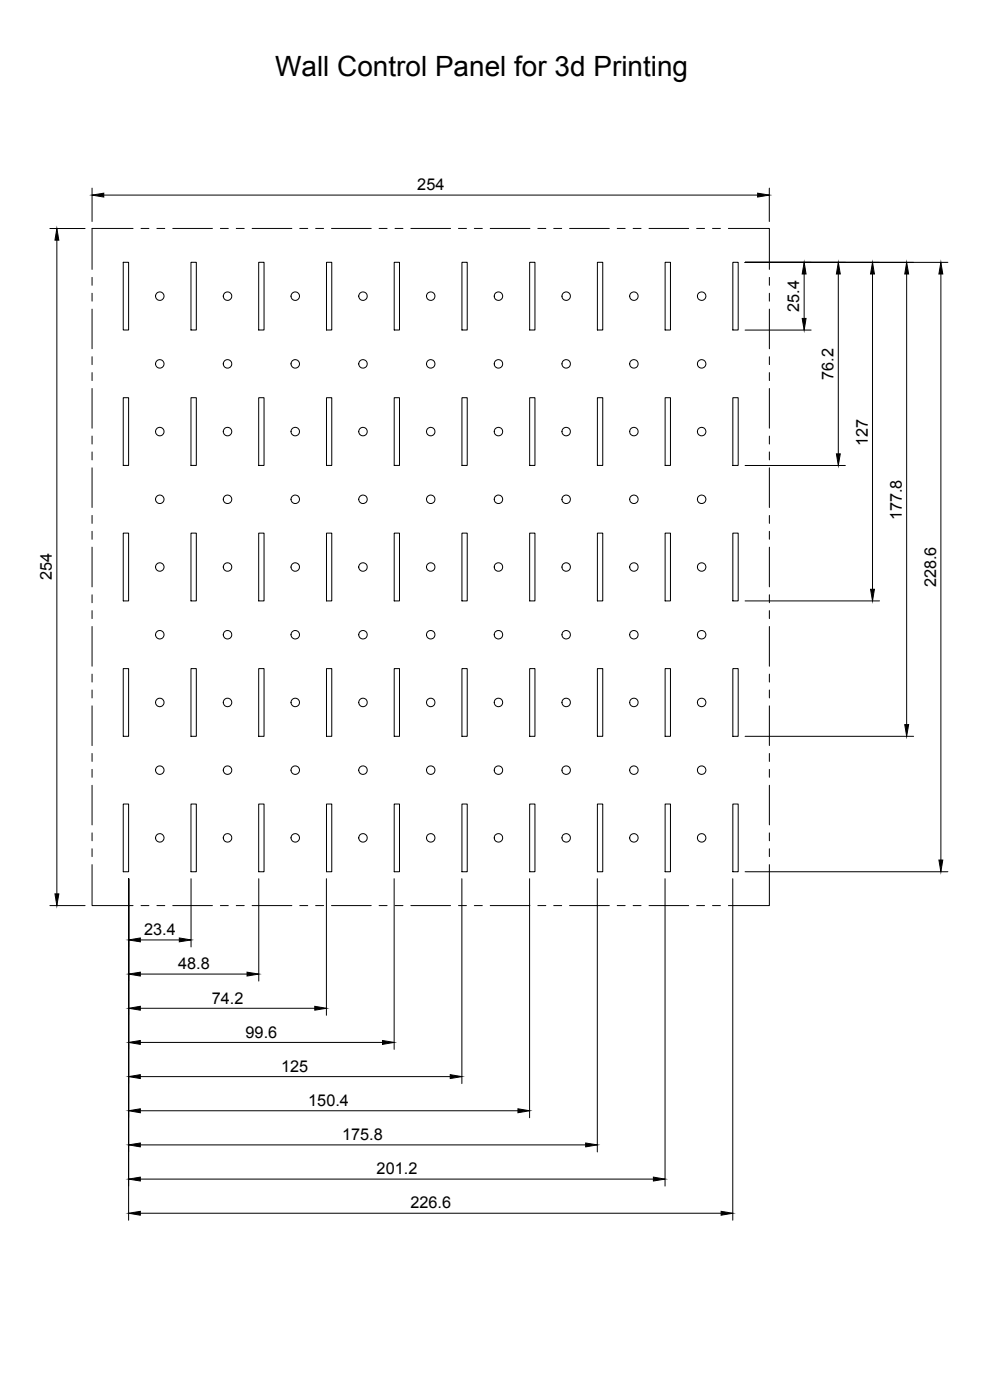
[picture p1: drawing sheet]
<svg xmlns="http://www.w3.org/2000/svg" width="297mm" height="420mm" viewBox="0 0 297 420" stroke-linecap="round" stroke-linejoin="round" font-family="sans-serif">
<!-- layer: Reference -->
<g fill="none" stroke="#000" stroke-width=".3">
<path d="M37 78.7h1.6v20.3h-1.6zM39.9 68.6h-12.3v12.3M42.3 68.6h2.4M47.1 68.6h2.3M51.8 68.6h11.9M57.3 78.7h1.6v20.3h-1.6zM66.1 68.6h2.4M70.9 68.6h2.4M75.6 68.6h12M77.6 78.7h1.6v20.3h-1.6zM89.9 68.6h2.4M94.7 68.6h2.4"/>
<path d="M98 78.7h1.5v20.3h-1.5zM99.5 68.6h11.9M113.7 68.6h2.4M118.3 78.7h1.6v20.3h-1.6zM118.5 68.6h2.4M123.3 68.6h11.9M137.6 68.6h2.4M138.6 78.7h1.6v20.3h-1.6zM142.3 68.6h2.4M147.1 68.6h11.9M158.9 78.7h1.6v20.3h-1.6zM161.4 68.6h2.4"/>
<path d="M166.1 68.6h2.4M170.9 68.6h11.9M179.2 78.7h1.6v20.3h-1.6zM185.2 68.6h2.4M190 68.6h2.3M194.7 68.6h11.9M199.6 78.7h1.6v20.3h-1.6zM209 68.6h2.4M213.8 68.6h2.4M218.5 68.6h12.3v12.3M219.9 78.7h1.6v20.3h-1.6zM27.6 83.2v2.4"/>
<path d="M27.6 88v2.4M27.6 92.8v11.9M230.8 83.2v2.4M230.8 88v2.4M230.8 92.8v11.9M27.6 107.1v2.3M27.6 111.8v2.4M27.6 116.6v11.9M37 119.4h1.6v20.3h-1.6zM57.3 119.4h1.6v20.3h-1.6zM77.6 119.4h1.6v20.3h-1.6zM98 119.4h1.5v20.3h-1.5z"/>
<path d="M118.3 119.4h1.6v20.3h-1.6zM138.6 119.4h1.6v20.3h-1.6zM158.9 119.4h1.6v20.3h-1.6zM179.2 119.4h1.6v20.3h-1.6zM199.6 119.4h1.6v20.3h-1.6zM219.9 119.4h1.6v20.3h-1.6zM230.8 107.1v2.3M230.8 111.8v2.4M230.8 116.6v11.9M27.6 130.9v2.4M27.6 135.6v2.4M230.8 130.9v2.4"/>
<path d="M230.8 135.6v2.4M27.6 140.4v11.9M27.6 154.7v2.4M27.6 159.4v2.4M37 160h1.6v20.3h-1.6zM57.3 160h1.6v20.3h-1.6zM77.6 160h1.6v20.3h-1.6zM98 160h1.5v20.3h-1.5zM118.3 160h1.6v20.3h-1.6zM138.6 160h1.6v20.3h-1.6zM158.9 160h1.6v20.3h-1.6zM179.2 160h1.6v20.3h-1.6z"/>
<path d="M199.6 160h1.6v20.3h-1.6zM219.9 160h1.6v20.3h-1.6zM230.8 140.4v11.9M230.8 154.7v2.4M230.8 159.4v2.4M27.6 164.2v11.9M27.6 178.5v2.4M230.8 164.2v11.9M230.8 178.5v2.4M27.6 183.3v2.4M27.6 188v11.9M230.8 183.3v2.4"/>
<path d="M230.8 188v11.9M27.6 202.3v2.4M27.6 207.1v2.4M27.6 211.8v12M37 200.7h1.6v20.3h-1.6zM57.3 200.7h1.6v20.3h-1.6zM77.6 200.7h1.6v20.3h-1.6zM98 200.7h1.5v20.3h-1.5zM118.3 200.7h1.6v20.3h-1.6zM138.6 200.7h1.6v20.3h-1.6zM158.9 200.7h1.6v20.3h-1.6zM179.2 200.7h1.6v20.3h-1.6z"/>
<path d="M199.6 200.7h1.6v20.3h-1.6zM219.9 200.7h1.6v20.3h-1.6zM230.8 202.3v2.4M230.8 207.1v2.4M230.8 211.8v12M27.6 226.1v2.4M27.6 230.9v2.4M27.6 235.7v11.9M230.8 226.1v2.4M230.8 230.9v2.4M230.8 235.7v11.9M27.6 259.5v12.3h12.3"/>
<path d="M27.6 250v2.3M27.6 254.7v2.4M37 241.3h1.6v20.3h-1.6zM57.3 241.3h1.6v20.3h-1.6zM77.6 241.3h1.6v20.3h-1.6zM98 241.3h1.5v20.3h-1.5zM118.3 241.3h1.6v20.3h-1.6zM138.6 241.3h1.6v20.3h-1.6zM158.9 241.3h1.6v20.3h-1.6zM179.2 241.3h1.6v20.3h-1.6zM199.6 241.3h1.6v20.3h-1.6zM219.9 241.3h1.6v20.3h-1.6z"/>
<path d="M230.8 259.5v12.3h-12.3M230.8 250v2.3M230.8 254.7v2.4M42.3 271.8h2.4M47.1 271.8h2.3M51.8 271.8h11.9M66.1 271.8h2.4M70.9 271.8h2.4M75.6 271.8h12M89.9 271.8h2.4M94.7 271.8h2.4M99.5 271.8h11.9"/>
<path d="M113.7 271.8h2.4M118.5 271.8h2.4M123.3 271.8h11.9M137.6 271.8h2.4M142.3 271.8h2.4M147.1 271.8h11.9M161.4 271.8h2.4M166.1 271.8h2.4M170.9 271.8h11.9M185.2 271.8h2.4M190 271.8h2.3M194.7 271.8h11.9"/>
<path d="M209 271.8h2.4M213.8 271.8h2.4"/>
<circle cx="47.9" cy="88.9" r="1.27"/>
<circle cx="68.3" cy="88.9" r="1.27"/>
<circle cx="88.6" cy="88.9" r="1.27"/>
<circle cx="108.9" cy="88.9" r="1.27"/>
<circle cx="129.2" cy="88.9" r="1.28"/>
<circle cx="149.6" cy="88.9" r="1.27"/>
<circle cx="169.9" cy="88.9" r="1.27"/>
<circle cx="190.2" cy="88.9" r="1.27"/>
<circle cx="210.5" cy="88.9" r="1.27"/>
<circle cx="47.9" cy="109.2" r="1.27"/>
<circle cx="68.3" cy="109.2" r="1.27"/>
<circle cx="88.6" cy="109.2" r="1.27"/>
<circle cx="108.9" cy="109.2" r="1.27"/>
<circle cx="129.2" cy="109.2" r="1.28"/>
<circle cx="149.6" cy="109.2" r="1.27"/>
<circle cx="169.9" cy="109.2" r="1.27"/>
<circle cx="190.2" cy="109.2" r="1.27"/>
<circle cx="210.5" cy="109.2" r="1.27"/>
<circle cx="47.9" cy="129.5" r="1.27"/>
<circle cx="68.3" cy="129.5" r="1.27"/>
<circle cx="88.6" cy="129.5" r="1.27"/>
<circle cx="108.9" cy="129.5" r="1.27"/>
<circle cx="129.2" cy="129.5" r="1.28"/>
<circle cx="149.6" cy="129.5" r="1.27"/>
<circle cx="169.9" cy="129.5" r="1.27"/>
<circle cx="190.2" cy="129.5" r="1.27"/>
<circle cx="210.5" cy="129.5" r="1.27"/>
<circle cx="47.9" cy="149.8" r="1.27"/>
<circle cx="68.3" cy="149.8" r="1.27"/>
<circle cx="88.6" cy="149.8" r="1.27"/>
<circle cx="108.9" cy="149.8" r="1.27"/>
<circle cx="129.2" cy="149.8" r="1.28"/>
<circle cx="149.6" cy="149.8" r="1.27"/>
<circle cx="169.9" cy="149.8" r="1.27"/>
<circle cx="190.2" cy="149.8" r="1.27"/>
<circle cx="210.5" cy="149.8" r="1.27"/>
<circle cx="47.9" cy="170.2" r="1.26"/>
<circle cx="68.3" cy="170.2" r="1.26"/>
<circle cx="88.6" cy="170.2" r="1.26"/>
<circle cx="108.9" cy="170.2" r="1.26"/>
<circle cx="129.2" cy="170.2" r="1.27"/>
<circle cx="149.6" cy="170.2" r="1.26"/>
<circle cx="169.9" cy="170.2" r="1.26"/>
<circle cx="190.2" cy="170.2" r="1.26"/>
<circle cx="210.5" cy="170.2" r="1.26"/>
<circle cx="47.9" cy="190.5" r="1.27"/>
<circle cx="68.3" cy="190.5" r="1.27"/>
<circle cx="88.6" cy="190.5" r="1.27"/>
<circle cx="108.9" cy="190.5" r="1.27"/>
<circle cx="129.2" cy="190.5" r="1.28"/>
<circle cx="149.6" cy="190.5" r="1.27"/>
<circle cx="169.9" cy="190.5" r="1.27"/>
<circle cx="190.2" cy="190.5" r="1.27"/>
<circle cx="210.5" cy="190.5" r="1.27"/>
<circle cx="47.9" cy="210.8" r="1.27"/>
<circle cx="68.3" cy="210.8" r="1.27"/>
<circle cx="88.6" cy="210.8" r="1.27"/>
<circle cx="108.9" cy="210.8" r="1.27"/>
<circle cx="129.2" cy="210.8" r="1.28"/>
<circle cx="149.6" cy="210.8" r="1.27"/>
<circle cx="169.9" cy="210.8" r="1.27"/>
<circle cx="190.2" cy="210.8" r="1.27"/>
<circle cx="210.5" cy="210.8" r="1.27"/>
<circle cx="47.9" cy="231.1" r="1.27"/>
<circle cx="68.3" cy="231.1" r="1.27"/>
<circle cx="88.6" cy="231.1" r="1.27"/>
<circle cx="108.9" cy="231.1" r="1.27"/>
<circle cx="129.2" cy="231.1" r="1.28"/>
<circle cx="149.6" cy="231.1" r="1.27"/>
<circle cx="169.9" cy="231.1" r="1.27"/>
<circle cx="190.2" cy="231.1" r="1.27"/>
<circle cx="210.5" cy="231.1" r="1.27"/>
<circle cx="47.9" cy="251.5" r="1.27"/>
<circle cx="68.3" cy="251.5" r="1.27"/>
<circle cx="88.6" cy="251.5" r="1.27"/>
<circle cx="108.9" cy="251.5" r="1.27"/>
<circle cx="129.2" cy="251.5" r="1.28"/>
<circle cx="149.6" cy="251.5" r="1.27"/>
<circle cx="169.9" cy="251.5" r="1.27"/>
<circle cx="190.2" cy="251.5" r="1.27"/>
<circle cx="210.5" cy="251.5" r="1.27"/>
</g>
<!-- layer: FD_Dimensions -->
<g fill="none" stroke="#000" stroke-width=".3">
<path d="M27.6 56.5v10M31.1 58.5h196.2M230.8 56.5v10M15 68.6h10.5M17.1 72.1v196.2M223.6 78.7h60.8M223.6 99.1h19.8M241.3 82.2v13.4M251.5 82.2v54M261.8 82.2v94.6M272 82.2v135.3M282.3 82.2v175.9"/>
<path d="M223.6 139.7h30M223.6 180.3h40.3M223.6 221h50.5M15 271.8h10.5M38.6 263.7v102.5M57.3 263.7v20.5M77.6 263.7v30.7M97.9 263.7v41M118.3 263.7v51.2M138.6 263.7v61.5M158.9 263.7v71.7M179.2 263.7v82"/>
<path d="M199.5 263.7v92.3M219.9 263.7v102.5M223.6 261.6h60.8M42.1 282.1h11.7M42.1 292.3h32M42.1 302.6h52.3M42.1 312.8h72.7M42.1 323.1h93M42.1 333.4h113.3M42.1 343.6h133.6M42.1 353.9h153.9M42.1 364.1h174.3"/>
</g>
<g fill="#000" stroke="#000" stroke-width=".3">
<path d="M27.6 58.5l3.5-.5v1.1zM227.3 58l3.5 .5-3.5 .6zM17.1 68.6l.6 3.5h-1.2zM241.3 78.7l.6 3.5h-1.2zM240.7 95.6h1.2l-.6 3.5zM251.5 78.7l.6 3.5h-1.1zM261.8 78.7l.6 3.5h-1.2zM272 78.7l.6 3.5h-1.1zM282.3 78.7l.6 3.5h-1.2zM251 136.2h1.1l-.6 3.5zM261.2 176.8h1.2l-.6 3.5zM271.5 217.5h1.1l-.6 3.5z"/>
<path d="M281.7 258.1h1.2l-.6 3.5zM16.5 268.3h1.2l-.6 3.5zM38.6 282.1l3.5-.6v1.2zM38.6 292.3l3.5-.5v1.1zM53.8 281.5l3.5 .6-3.5 .6zM74.1 291.8l3.5 .5-3.5 .6zM38.6 302.6l3.5-.6v1.2zM38.6 312.8l3.5-.5v1.1zM94.4 302l3.5 .6-3.5 .6zM114.8 312.3l3.5 .5-3.5 .6zM38.6 323.1l3.5-.6v1.2zM38.6 333.4l3.5-.6v1.1z"/>
<path d="M135.1 322.5l3.5 .6-3.5 .6zM155.4 332.8l3.5 .6-3.5 .5zM38.6 343.6l3.5-.6v1.2zM38.6 353.9l3.5-.6v1.1zM175.7 343l3.5 .6-3.5 .6zM196 353.3l3.5 .6-3.5 .5zM38.6 364.1l3.5-.6v1.2zM216.4 363.5l3.5 .6-3.5 .6z"/>
</g>
<text font-size="8.4" x="82.5" y="22.8">Wall Control Panel for 3d Printing</text>
<g font-size="4.9">
<text x="125.2" y="57.1">254</text>
<text x="239.8" y="93.6" transform="rotate(-90 239.8 93.6)">25.4</text>
<text x="250.1" y="114" transform="rotate(-90 250.1 114)">76.2</text>
<text x="260.4" y="133.8" transform="rotate(-90 260.4 133.8)">127</text>
<text x="270.6" y="156.1" transform="rotate(-90 270.6 156.1)">177.8</text>
<text x="15.6" y="174.2" transform="rotate(-90 15.6 174.2)">254</text>
<text x="280.8" y="176.3" transform="rotate(-90 280.8 176.3)">228.6</text>
<text x="43.2" y="280.6">23.4</text>
<text x="53.4" y="290.9">48.8</text>
<text x="63.5" y="301.2">74.2</text>
<text x="73.7" y="311.4">99.6</text>
<text x="84.3" y="321.6">125</text>
<text x="92.5" y="331.9">150.4</text>
<text x="102.6" y="342.1">175.8</text>
<text x="113" y="352.4">201.2</text>
<text x="123.1" y="362.6">226.6</text>
</g>
</svg>
